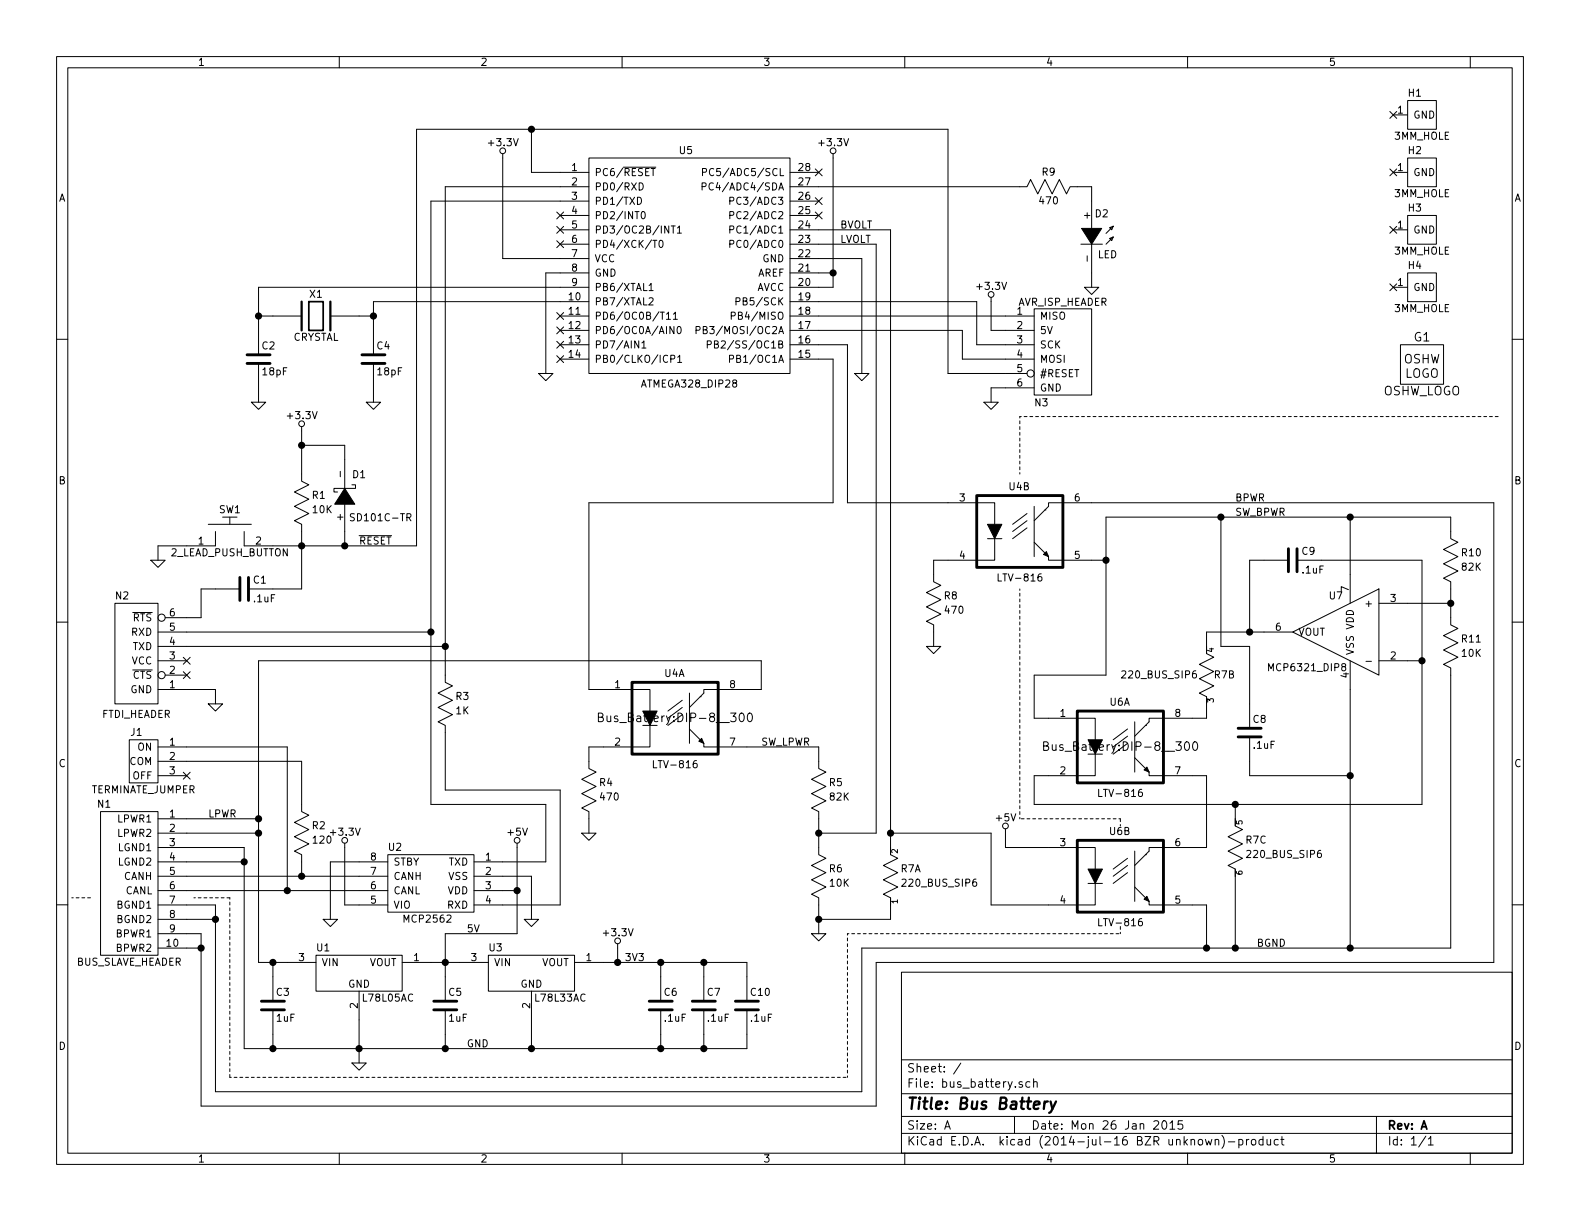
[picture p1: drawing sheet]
EESchema Schematic File Version 2
LIBS:bus_battery
LIBS:power
LIBS:device
LIBS:transistors
LIBS:conn
LIBS:linear
LIBS:regul
LIBS:74xx
LIBS:cmos4000
LIBS:adc-dac
LIBS:memory
LIBS:xilinx
LIBS:special
LIBS:microcontrollers
LIBS:dsp
LIBS:microchip
LIBS:analog_switches
LIBS:motorola
LIBS:texas
LIBS:intel
LIBS:audio
LIBS:interface
LIBS:digital-audio
LIBS:philips
LIBS:display
LIBS:cypress
LIBS:siliconi
LIBS:opto
LIBS:atmel
LIBS:contrib
LIBS:valves
LIBS:bus_battery-cache
EELAYER 25 0
EELAYER END
$Descr A 11000 8500
encoding utf-8
Sheet 1 1
Title "Bus Battery"
Date "Mon 26 Jan 2015"
Rev "A"
Comp ""
Comment1 ""
Comment2 ""
Comment3 ""
Comment4 ""
$EndDescr
$Comp
L 3MM_HOLE H1
U 1 1
P 9900 800
F 0 "H1" H 9850 950 50  0000 C CNN
F 1 "3MM_HOLE" H 9900 650 50  0000 C CNN
F 2 "Bus_Battery:MountingHole_3mm" H 9900 800 60  0001 C CNN
F 3 "" H 9900 800 60  0000 C CNN
	1    9900 800 
	1    0    0    -1  
$EndComp
$Comp
L 3MM_HOLE H2
U 1 1
P 9900 1200
F 0 "H2" H 9850 1350 50  0000 C CNN
F 1 "3MM_HOLE" H 9900 1050 50  0000 C CNN
F 2 "Bus_Battery:MountingHole_3mm" H 9900 1200 60  0001 C CNN
F 3 "" H 9900 1200 60  0000 C CNN
	1    9900 1200
	1    0    0    -1  
$EndComp
$Comp
L 3MM_HOLE H3
U 1 1
P 9900 1600
F 0 "H3" H 9850 1750 50  0000 C CNN
F 1 "3MM_HOLE" H 9900 1450 50  0000 C CNN
F 2 "Bus_Battery:MountingHole_3mm" H 9900 1600 60  0001 C CNN
F 3 "" H 9900 1600 60  0000 C CNN
	1    9900 1600
	1    0    0    -1  
$EndComp
$Comp
L 3MM_HOLE H4
U 1 1
P 9900 2000
F 0 "H4" H 9850 2150 50  0000 C CNN
F 1 "3MM_HOLE" H 9900 1850 50  0000 C CNN
F 2 "Bus_Battery:MountingHole_3mm" H 9900 2000 60  0001 C CNN
F 3 "" H 9900 2000 60  0000 C CNN
	1    9900 2000
	1    0    0    -1  
$EndComp
NoConn ~ 9700 800 
NoConn ~ 9700 1200
NoConn ~ 9700 1600
NoConn ~ 9700 2000
$Comp
L BUS_SLAVE_HEADER N1
U 1 1
P 900 6150
F 0 "N1" H 725 6700 50  0000 C CNN
F 1 "BUS_SLAVE_HEADER" H 900 5600 50  0000 C CNN
F 2 "Bus_Battery:Pin_Header_Straight_2x05_Shrouded" H 900 6150 60  0001 C CNN
F 3 "" H 900 6150 60  0000 C CNN
	1    900  6150
	1    0    0    -1  
$EndComp
$Comp
L MCP2562 U2
U 1 1
P 3000 6200
F 0 "U2" H 2750 6500 50  0000 C CNN
F 1 "MCP2562" H 2975 6000 50  0000 C CNN
F 2 "Bus_Battery:DIP-8__300" H 3050 6200 60  0001 C CNN
F 3 "" H 3050 6200 60  0000 C CNN
	1    3000 6200
	1    0    0    -1  
$EndComp
$Comp
L C_VERT C3
U 1 1
P 1900 7000
F 0 "C3" H 1920 7090 50  0000 L CNN
F 1 "1uF" H 1920 6910 50  0000 L CNN
F 2 "Bus_Battery:Capacitor3MMDiscRM2.5" H 1938 6850 30  0001 C CNN
F 3 "" H 1900 7000 60  0000 C CNN
	1    1900 7000
	1    0    0    -1  
$EndComp
$Comp
L TERMINATE_JUMPER J1
U 1 1
P 1000 5300
F 0 "J1" H 950 5500 50  0000 C CNN
F 1 "TERMINATE_JUMPER" H 1000 5100 50  0000 C CNN
F 2 "Bus_Battery:Pin_Header_Straight_1x03" H 1000 5300 60  0001 C CNN
F 3 "" H 1000 5300 60  0000 C CNN
	1    1000 5300
	1    0    0    -1  
$EndComp
$Comp
L SCHOTTKY_DIODE_VERT D1
U 1 1
P 2400 3450
F 0 "D1" H 2300 3300 50  0000 C CNN
F 1 "SD101C-TR" H 2150 3600 50  0000 C CNN
F 2 "Bus_Battery:Diode_DO-41_SOD81_Horizontal_RM10" H 2400 3450 60  0001 C CNN
F 3 "" H 2400 3450 60  0000 C CNN
	1    2400 3450
	-1   0    0    1   
$EndComp
$Comp
L AVR_ISP_HEADER N3
U 1 1
P 7400 2450
F 0 "N3" H 7250 2800 50  0000 C CNN
F 1 "AVR_ISP_HEADER" H 7400 2100 50  0000 C CNN
F 2 "Bus_Battery:Pin_Header_Straight_2x03" H 7400 2450 60  0001 C CNN
F 3 "" H 7400 2450 60  0000 C CNN
	1    7400 2450
	1    0    0    1   
$EndComp
$Comp
L C_HORIZ C1
U 1 1
P 1700 4100
F 0 "C1" H 1760 4160 50  0000 L CNN
F 1 ".1uF" H 1760 4030 50  0000 L CNN
F 2 "Bus_Battery:Capacitor3MMDiscRM2.5" H 1738 3950 30  0001 C CNN
F 3 "" H 1700 4100 60  0000 C CNN
	1    1700 4100
	1    0    0    -1  
$EndComp
$Comp
L CRYSTAL X1
U 1 1
P 2200 2200
F 0 "X1" H 2200 2350 50  0000 C CNN
F 1 "CRYSTAL" H 2200 2050 50  0000 C CNN
F 2 "Bus_Battery:Crystal_HC49-U_Vertical" H 2200 2200 60  0001 C CNN
F 3 "" H 2200 2200 60  0000 C CNN
	1    2200 2200
	1    0    0    -1  
$EndComp
$Comp
L R_VERT R2
U 1 1
P 2100 5800
F 0 "R2" H 2170 5850 50  0000 L CNN
F 1 "120" H 2170 5750 50  0000 L CNN
F 2 "Bus_Battery:R_HORIZ_300" H 2100 5850 60  0001 C CNN
F 3 "" H 2100 5850 60  0000 C CNN
	1    2100 5800
	1    0    0    -1  
$EndComp
$Comp
L OSHW_LOGO G1
U 1 1
P 9900 2550
F 0 "G1" H 9900 2750 60  0000 C CNN
F 1 "OSHW_LOGO" H 9900 2375 60  0000 C CNN
F 2 "Bus_Battery:OSHW_LOGO_150mil" H 9900 2550 60  0001 C CNN
F 3 "" H 9900 2550 60  0000 C CNN
	1    9900 2550
	1    0    0    -1  
$EndComp
$Comp
L FTDI_HEADER N2
U 1 1
P 950 4750
F 0 "N2" H 850 5350 50  0000 C CNN
F 1 "FTDI_HEADER" H 950 4525 50  0000 C CNN
F 2 "Bus_Battery:Pin_Header_Straight_1x06" H 950 4750 60  0001 C CNN
F 3 "" H 950 4750 60  0000 C CNN
	1    950  4750
	1    0    0    -1  
$EndComp
$Comp
L 2_LEAD_PUSH_BUTTON SW1
U 1 1
P 1600 3800
F 0 "SW1" H 1600 4050 50  0000 C CNN
F 1 "2_LEAD_PUSH_BUTTON" H 1600 3750 50  0000 C CNN
F 2 "Bus_Battery:Button_6.5MM" H 1600 3800 60  0001 C CNN
F 3 "" H 1600 3800 60  0000 C CNN
	1    1600 3800
	1    0    0    -1  
$EndComp
$Comp
L OPTO_ISOLATOR U6
U 1 1
P 7800 5200
F 0 "U6" H 7795 5510 50  0000 C CNN
F 1 "LTV-816" H 7800 4875 50  0000 C CNN
F 2 "Bus_Battery:DIP-8__300" H 7800 5200 60  0000 C CNN
F 3 "" H 7800 5200 60  0000 C CNN
	1    7800 5200
	1    0    0    -1  
$EndComp
$Comp
L REGULATOR_321 U1
U 1 1
P 2500 6700
F 0 "U1" H 2250 6800 50  0000 C CNN
F 1 "L78L05AC" H 2700 6450 50  0000 C CNN
F 2 "Bus_Battery:TO92_123" H 2500 6700 60  0001 C CNN
F 3 "" H 2500 6700 60  0000 C CNN
	1    2500 6700
	1    0    0    -1  
$EndComp
$Comp
L C_VERT C5
U 1 1
P 3100 7000
F 0 "C5" H 3120 7090 50  0000 L CNN
F 1 "1uF" H 3120 6910 50  0000 L CNN
F 2 "Bus_Battery:Capacitor3MMDiscRM2.5" H 3138 6850 30  0001 C CNN
F 3 "" H 3100 7000 60  0000 C CNN
	1    3100 7000
	1    0    0    -1  
$EndComp
$Comp
L GND #PWR01
U 1 1
P 2500 7400
F 0 "#PWR01" H 2500 7400 30  0001 C CNN
F 1 "GND" H 2500 7330 30  0001 C CNN
F 2 "" H 2500 7400 60  0000 C CNN
F 3 "" H 2500 7400 60  0000 C CNN
	1    2500 7400
	1    0    0    -1  
$EndComp
$Comp
L GND #PWR02
U 1 1
P 3700 6400
F 0 "#PWR02" H 3700 6400 30  0001 C CNN
F 1 "GND" H 3700 6330 30  0001 C CNN
F 2 "" H 3700 6400 60  0000 C CNN
F 3 "" H 3700 6400 60  0000 C CNN
	1    3700 6400
	1    0    0    -1  
$EndComp
$Comp
L GND #PWR03
U 1 1
P 2300 6400
F 0 "#PWR03" H 2300 6400 30  0001 C CNN
F 1 "GND" H 2300 6330 30  0001 C CNN
F 2 "" H 2300 6400 60  0000 C CNN
F 3 "" H 2300 6400 60  0000 C CNN
	1    2300 6400
	1    0    0    -1  
$EndComp
NoConn ~ 1300 5400
$Comp
L GND #PWR04
U 1 1
P 1500 4900
F 0 "#PWR04" H 1500 4900 30  0001 C CNN
F 1 "GND" H 1500 4830 30  0001 C CNN
F 2 "" H 1500 4900 60  0000 C CNN
F 3 "" H 1500 4900 60  0000 C CNN
	1    1500 4900
	1    0    0    -1  
$EndComp
NoConn ~ 1300 4700
NoConn ~ 1300 4600
$Comp
L R_VERT R1
U 1 1
P 2100 3500
F 0 "R1" H 2170 3550 50  0000 L CNN
F 1 "10K" H 2170 3450 50  0000 L CNN
F 2 "Bus_Battery:R_HORIZ_300" H 2100 3550 60  0001 C CNN
F 3 "" H 2100 3550 60  0000 C CNN
	1    2100 3500
	1    0    0    -1  
$EndComp
$Comp
L GND #PWR05
U 1 1
P 1100 3900
F 0 "#PWR05" H 1100 3900 30  0001 C CNN
F 1 "GND" H 1100 3830 30  0001 C CNN
F 2 "" H 1100 3900 60  0000 C CNN
F 3 "" H 1100 3900 60  0000 C CNN
	1    1100 3900
	1    0    0    -1  
$EndComp
$Comp
L GND #PWR06
U 1 1
P 3800 2600
F 0 "#PWR06" H 3800 2600 30  0001 C CNN
F 1 "GND" H 3800 2530 30  0001 C CNN
F 2 "" H 3800 2600 60  0000 C CNN
F 3 "" H 3800 2600 60  0000 C CNN
	1    3800 2600
	1    0    0    -1  
$EndComp
$Comp
L GND #PWR07
U 1 1
P 6000 2600
F 0 "#PWR07" H 6000 2600 30  0001 C CNN
F 1 "GND" H 6000 2530 30  0001 C CNN
F 2 "" H 6000 2600 60  0000 C CNN
F 3 "" H 6000 2600 60  0000 C CNN
	1    6000 2600
	1    0    0    -1  
$EndComp
$Comp
L R_HORIZ R9
U 1 1
P 7300 1300
F 0 "R9" H 7300 1400 50  0000 C CNN
F 1 "470" H 7300 1200 50  0000 C CNN
F 2 "Bus_Battery:R_HORIZ_300" H 7325 1300 60  0001 C CNN
F 3 "" H 7325 1300 60  0000 C CNN
	1    7300 1300
	1    0    0    -1  
$EndComp
$Comp
L LED D2
U 1 1
P 7600 1650
F 0 "D2" H 7670 1810 50  0000 C CNN
F 1 "LED" H 7710 1525 50  0000 C CNN
F 2 "Bus_Battery:T1_LED" H 7600 1650 60  0001 C CNN
F 3 "" H 7600 1650 60  0000 C CNN
	1    7600 1650
	1    0    0    -1  
$EndComp
$Comp
L GND #PWR08
U 1 1
P 7600 2000
F 0 "#PWR08" H 7600 2000 30  0001 C CNN
F 1 "GND" H 7600 1930 30  0001 C CNN
F 2 "" H 7600 2000 60  0000 C CNN
F 3 "" H 7600 2000 60  0000 C CNN
	1    7600 2000
	1    0    0    -1  
$EndComp
$Comp
L C_VERT C4
U 1 1
P 2600 2500
F 0 "C4" H 2620 2590 50  0000 L CNN
F 1 "18pF" H 2620 2410 50  0000 L CNN
F 2 "Bus_Battery:Capacitor3MMDiscRM2.5" H 2638 2350 30  0001 C CNN
F 3 "" H 2600 2500 60  0000 C CNN
	1    2600 2500
	1    0    0    -1  
$EndComp
$Comp
L C_VERT C2
U 1 1
P 1800 2500
F 0 "C2" H 1820 2590 50  0000 L CNN
F 1 "18pF" H 1820 2410 50  0000 L CNN
F 2 "Bus_Battery:Capacitor3MMDiscRM2.5" H 1838 2350 30  0001 C CNN
F 3 "" H 1800 2500 60  0000 C CNN
	1    1800 2500
	1    0    0    -1  
$EndComp
$Comp
L GND #PWR09
U 1 1
P 2600 2800
F 0 "#PWR09" H 2600 2800 30  0001 C CNN
F 1 "GND" H 2600 2730 30  0001 C CNN
F 2 "" H 2600 2800 60  0000 C CNN
F 3 "" H 2600 2800 60  0000 C CNN
	1    2600 2800
	1    0    0    -1  
$EndComp
$Comp
L GND #PWR010
U 1 1
P 1800 2800
F 0 "#PWR010" H 1800 2800 30  0001 C CNN
F 1 "GND" H 1800 2730 30  0001 C CNN
F 2 "" H 1800 2800 60  0000 C CNN
F 3 "" H 1800 2800 60  0000 C CNN
	1    1800 2800
	1    0    0    -1  
$EndComp
$Comp
L GND #PWR011
U 1 1
P 6900 2800
F 0 "#PWR011" H 6900 2800 30  0001 C CNN
F 1 "GND" H 6900 2730 30  0001 C CNN
F 2 "" H 6900 2800 60  0000 C CNN
F 3 "" H 6900 2800 60  0000 C CNN
	1    6900 2800
	1    0    0    -1  
$EndComp
NoConn ~ 3900 1500
NoConn ~ 3900 1600
NoConn ~ 3900 1700
NoConn ~ 3900 2200
NoConn ~ 3900 2300
NoConn ~ 3900 2400
NoConn ~ 3900 2500
NoConn ~ 5700 1500
NoConn ~ 5700 1400
NoConn ~ 5700 1200
$Comp
L C_VERT C6
U 1 1
P 4600 7000
F 0 "C6" H 4620 7090 50  0000 L CNN
F 1 ".1uF" H 4620 6910 50  0000 L CNN
F 2 "Bus_Battery:Capacitor3MMDiscRM2.5" H 4638 6850 30  0001 C CNN
F 3 "" H 4600 7000 60  0000 C CNN
	1    4600 7000
	1    0    0    -1  
$EndComp
$Comp
L C_VERT C7
U 1 1
P 4900 7000
F 0 "C7" H 4920 7090 50  0000 L CNN
F 1 ".1uF" H 4920 6910 50  0000 L CNN
F 2 "Bus_Battery:Capacitor3MMDiscRM2.5" H 4938 6850 30  0001 C CNN
F 3 "" H 4900 7000 60  0000 C CNN
	1    4900 7000
	1    0    0    -1  
$EndComp
Text Label 3250 7300 0    50   ~ 0
GND
Text Label 1450 5700 0    50   ~ 0
LPWR
$Comp
L +3.3V #PWR012
U 1 1
P 3500 1100
F 0 "#PWR012" H 3500 1190 20  0001 C CNN
F 1 "+3.3V" H 3500 1205 50  0000 C CNN
F 2 "" H 3500 1100 60  0000 C CNN
F 3 "" H 3500 1100 60  0000 C CNN
	1    3500 1100
	1    0    0    -1  
$EndComp
$Comp
L +3.3V #PWR013
U 1 1
P 5800 1100
F 0 "#PWR013" H 5800 1190 20  0001 C CNN
F 1 "+3.3V" H 5800 1205 50  0000 C CNN
F 2 "" H 5800 1100 60  0000 C CNN
F 3 "" H 5800 1100 60  0000 C CNN
	1    5800 1100
	1    0    0    -1  
$EndComp
$Comp
L +3.3V #PWR014
U 1 1
P 6900 2100
F 0 "#PWR014" H 6900 2190 20  0001 C CNN
F 1 "+3.3V" H 6900 2205 50  0000 C CNN
F 2 "" H 6900 2100 60  0000 C CNN
F 3 "" H 6900 2100 60  0000 C CNN
	1    6900 2100
	1    0    0    -1  
$EndComp
$Comp
L REGULATOR_321 U3
U 1 1
P 3700 6700
F 0 "U3" H 3450 6800 50  0000 C CNN
F 1 "L78L33AC" H 3900 6450 50  0000 C CNN
F 2 "Bus_Battery:TO92_123" H 3700 6700 60  0001 C CNN
F 3 "" H 3700 6700 60  0000 C CNN
	1    3700 6700
	1    0    0    -1  
$EndComp
$Comp
L +3.3V #PWR015
U 1 1
P 2400 5900
F 0 "#PWR015" H 2400 5990 20  0001 C CNN
F 1 "+3.3V" H 2400 6005 50  0000 C CNN
F 2 "" H 2400 5900 60  0000 C CNN
F 3 "" H 2400 5900 60  0000 C CNN
	1    2400 5900
	1    0    0    -1  
$EndComp
$Comp
L +3.3V #PWR016
U 1 1
P 4300 6600
F 0 "#PWR016" H 4300 6690 20  0001 C CNN
F 1 "+3.3V" H 4300 6705 50  0000 C CNN
F 2 "" H 4300 6600 60  0000 C CNN
F 3 "" H 4300 6600 60  0000 C CNN
	1    4300 6600
	1    0    0    -1  
$EndComp
Text Label 4350 6700 0    50   ~ 0
3V3
Text Label 3250 6500 0    50   ~ 0
5V
$Comp
L +3.3V #PWR017
U 1 1
P 2100 3000
F 0 "#PWR017" H 2100 3090 20  0001 C CNN
F 1 "+3.3V" H 2100 3105 50  0000 C CNN
F 2 "" H 2100 3000 60  0000 C CNN
F 3 "" H 2100 3000 60  0000 C CNN
	1    2100 3000
	1    0    0    -1  
$EndComp
Text Label 2500 3800 0    50   ~ 0
~RESET
$Comp
L R_VERT R3
U 1 1
P 3100 4900
F 0 "R3" H 3170 4950 50  0000 L CNN
F 1 "1K" H 3170 4850 50  0000 L CNN
F 2 "Bus_Battery:R_HORIZ_300" H 3100 4950 60  0001 C CNN
F 3 "" H 3100 4950 60  0000 C CNN
	1    3100 4900
	1    0    0    -1  
$EndComp
$Comp
L MCP6321_DIP8 U7
U 1 1
P 9300 4400
F 0 "U7" H 9300 4650 50  0000 C CNN
F 1 "MCP6321_DIP8" H 9500 4150 50  0000 C CNN
F 2 "Bus_Battery:DIP-8__300" H 9300 4400 60  0001 C CNN
F 3 "" H 9300 4400 60  0000 C CNN
	1    9300 4400
	-1   0    0    -1  
$EndComp
$Comp
L OPTO_ISOLATOR U6
U 2 1
P 7800 6100
F 0 "U6" H 7795 6410 50  0000 C CNN
F 1 "LTV-816" H 7800 5775 50  0000 C CNN
F 2 "Bus_Battery:DIP-8__300" H 7800 6100 60  0001 C CNN
F 3 "" H 7800 6100 60  0000 C CNN
	2    7800 6100
	1    0    0    -1  
$EndComp
$Comp
L R_VERT R11
U 1 1
P 10100 4500
F 0 "R11" H 10170 4550 50  0000 L CNN
F 1 "10K" H 10170 4450 50  0000 L CNN
F 2 "Bus_Battery:R_HORIZ_300" H 10100 4550 60  0001 C CNN
F 3 "" H 10100 4550 60  0000 C CNN
	1    10100 4500
	1    0    0    -1  
$EndComp
$Comp
L R_VERT R10
U 1 1
P 10100 3900
F 0 "R10" H 10170 3950 50  0000 L CNN
F 1 "82K" H 10170 3850 50  0000 L CNN
F 2 "Bus_Battery:R_HORIZ_300" H 10100 3950 60  0001 C CNN
F 3 "" H 10100 3950 60  0000 C CNN
	1    10100 3900
	1    0    0    -1  
$EndComp
$Comp
L +5V #PWR018
U 1 1
P 7000 5800
F 0 "#PWR018" H 7000 5890 20  0001 C CNN
F 1 "+5V" H 7000 5905 50  0000 C CNN
F 2 "" H 7000 5800 60  0000 C CNN
F 3 "" H 7000 5800 60  0000 C CNN
	1    7000 5800
	1    0    0    -1  
$EndComp
$Comp
L OPTO_ISOLATOR U4
U 2 1
P 7100 3700
F 0 "U4" H 7095 4010 50  0000 C CNN
F 1 "LTV-816" H 7100 3375 50  0000 C CNN
F 2 "Bus_Battery:DIP-8__300" H 7100 3700 60  0001 C CNN
F 3 "" H 7100 3700 60  0000 C CNN
	2    7100 3700
	1    0    0    -1  
$EndComp
Text Label 8750 6600 0    50   ~ 0
BGND
Text Label 8600 3500 0    50   ~ 0
BPWR
$Comp
L R_VERT R8
U 1 1
P 6500 4200
F 0 "R8" H 6570 4250 50  0000 L CNN
F 1 "470" H 6570 4150 50  0000 L CNN
F 2 "Bus_Battery:R_HORIZ_300" H 6500 4250 60  0001 C CNN
F 3 "" H 6500 4250 60  0000 C CNN
	1    6500 4200
	1    0    0    -1  
$EndComp
$Comp
L GND #PWR019
U 1 1
P 6500 4500
F 0 "#PWR019" H 6500 4500 30  0001 C CNN
F 1 "GND" H 6500 4430 30  0001 C CNN
F 2 "" H 6500 4500 60  0000 C CNN
F 3 "" H 6500 4500 60  0000 C CNN
	1    6500 4500
	1    0    0    -1  
$EndComp
$Comp
L R_VERT R5
U 1 1
P 5700 5500
F 0 "R5" H 5770 5550 50  0000 L CNN
F 1 "82K" H 5770 5450 50  0000 L CNN
F 2 "Bus_Battery:R_HORIZ_300" H 5700 5550 60  0001 C CNN
F 3 "" H 5700 5550 60  0000 C CNN
	1    5700 5500
	1    0    0    -1  
$EndComp
$Comp
L OPTO_ISOLATOR U4
U 1 1
P 4700 5000
F 0 "U4" H 4695 5310 50  0000 C CNN
F 1 "LTV-816" H 4700 4675 50  0000 C CNN
F 2 "Bus_Battery:DIP-8__300" H 4700 5000 60  0000 C CNN
F 3 "" H 4700 5000 60  0000 C CNN
	1    4700 5000
	1    0    0    -1  
$EndComp
$Comp
L R_VERT R4
U 1 1
P 4100 5500
F 0 "R4" H 4170 5550 50  0000 L CNN
F 1 "470" H 4170 5450 50  0000 L CNN
F 2 "Bus_Battery:R_HORIZ_300" H 4100 5550 60  0001 C CNN
F 3 "" H 4100 5550 60  0000 C CNN
	1    4100 5500
	1    0    0    -1  
$EndComp
$Comp
L GND #PWR020
U 1 1
P 4100 5800
F 0 "#PWR020" H 4100 5800 30  0001 C CNN
F 1 "GND" H 4100 5730 30  0001 C CNN
F 2 "" H 4100 5800 60  0000 C CNN
F 3 "" H 4100 5800 60  0000 C CNN
	1    4100 5800
	1    0    0    -1  
$EndComp
$Comp
L R_VERT R6
U 1 1
P 5700 6100
F 0 "R6" H 5770 6150 50  0000 L CNN
F 1 "10K" H 5770 6050 50  0000 L CNN
F 2 "Bus_Battery:R_HORIZ_300" H 5700 6150 60  0001 C CNN
F 3 "" H 5700 6150 60  0000 C CNN
	1    5700 6100
	1    0    0    -1  
$EndComp
$Comp
L GND #PWR021
U 1 1
P 5700 6500
F 0 "#PWR021" H 5700 6500 30  0001 C CNN
F 1 "GND" H 5700 6430 30  0001 C CNN
F 2 "" H 5700 6500 60  0000 C CNN
F 3 "" H 5700 6500 60  0000 C CNN
	1    5700 6500
	1    0    0    -1  
$EndComp
$Comp
L +5V #PWR022
U 1 1
P 3600 5900
F 0 "#PWR022" H 3600 5990 20  0001 C CNN
F 1 "+5V" H 3600 6005 50  0000 C CNN
F 2 "" H 3600 5900 60  0000 C CNN
F 3 "" H 3600 5900 60  0000 C CNN
	1    3600 5900
	1    0    0    -1  
$EndComp
$Comp
L ATMEGA328_DIP28 U5
U 1 1
P 4800 1850
F 0 "U5" H 4775 2650 50  0000 C CNN
F 1 "ATMEGA328_DIP28" H 4800 1025 50  0000 C CNN
F 2 "Bus_Battery:DIP-28__300" H 4800 1850 60  0001 C CNN
F 3 "" H 4800 1850 60  0000 C CNN
	1    4800 1850
	1    0    0    -1  
$EndComp
Text Label 5850 1600 0    50   ~ 0
BVOLT
Text Label 5850 1700 0    50   ~ 0
LVOLT
Text Label 8600 3600 0    50   ~ 0
SW_BPWR
Text Label 5300 5200 0    50   ~ 0
SW_LPWR
$Comp
L C_VERT C8
U 1 1
P 8700 5100
F 0 "C8" H 8720 5190 50  0000 L CNN
F 1 ".1uF" H 8720 5010 50  0000 L CNN
F 2 "Bus_Battery:Capacitor3MMDiscRM2.5" H 8738 4950 30  0001 C CNN
F 3 "" H 8700 5100 60  0000 C CNN
	1    8700 5100
	1    0    0    -1  
$EndComp
$Comp
L R_VERT_ISO_SIP6 R7
U 1 1
P 6200 6100
F 0 "R7" H 6270 6150 50  0000 L CNN
F 1 "220_BUS_SIP6" H 6270 6050 50  0000 L CNN
F 2 "Bus_Battery:Pin_Header_Straight_1x06" H 6200 6150 60  0001 C CNN
F 3 "" H 6200 6150 60  0000 C CNN
	1    6200 6100
	1    0    0    -1  
$EndComp
$Comp
L R_VERT_ISO_SIP6 R7
U 2 1
P 8400 4700
F 0 "R7" H 8450 4700 50  0000 L CNN
F 1 "220_BUS_SIP6" H 7800 4700 50  0000 L CNN
F 2 "Bus_Battery:Pin_Header_Straight_1x06" H 8400 4750 60  0001 C CNN
F 3 "" H 8400 4750 60  0000 C CNN
	2    8400 4700
	1    0    0    -1  
$EndComp
$Comp
L R_VERT_ISO_SIP6 R7
U 3 1
P 8600 5900
F 0 "R7" H 8670 5950 50  0000 L CNN
F 1 "220_BUS_SIP6" H 8670 5850 50  0000 L CNN
F 2 "Bus_Battery:Pin_Header_Straight_1x06" H 8600 5950 60  0001 C CNN
F 3 "" H 8600 5950 60  0000 C CNN
	3    8600 5900
	1    0    0    -1  
$EndComp
Wire Wire Line
	1900 6800 1900 6700
Wire Wire Line
	1800 6700 2000 6700
Wire Wire Line
	4200 6700 5200 6700
Wire Wire Line
	3100 7300 3100 7200
Wire Wire Line
	1700 7300 5200 7300
Wire Wire Line
	2500 7100 2500 7400
Wire Wire Line
	1900 7200 1900 7300
Connection ~ 2500 7300
Wire Wire Line
	1300 6000 1700 6000
Wire Wire Line
	1700 5900 1700 7300
Connection ~ 1900 7300
Wire Wire Line
	1300 5900 1700 5900
Connection ~ 1700 6000
Wire Wire Line
	1800 5800 1300 5800
Connection ~ 1900 6700
Wire Wire Line
	1300 5700 1800 5700
Connection ~ 1800 5800
Wire Wire Line
	1300 6100 2500 6100
Wire Wire Line
	1300 6200 2500 6200
Wire Wire Line
	3500 6200 3600 6200
Wire Wire Line
	3500 6100 3700 6100
Wire Wire Line
	3700 6100 3700 6400
Wire Wire Line
	2500 6300 2400 6300
Wire Wire Line
	2400 6300 2400 5900
Wire Wire Line
	2500 6000 2300 6000
Wire Wire Line
	2300 6000 2300 6400
Wire Wire Line
	1300 6400 1500 6400
Wire Wire Line
	1500 6300 1500 7600
Wire Wire Line
	1500 6300 1300 6300
Wire Wire Line
	1300 6600 1400 6600
Wire Wire Line
	1400 6500 1400 7700
Wire Wire Line
	1400 6500 1300 6500
Wire Wire Line
	2000 6200 2000 5200
Wire Wire Line
	2000 5200 1300 5200
Connection ~ 2000 6200
Wire Wire Line
	2100 6000 2100 6100
Connection ~ 2100 6100
Wire Wire Line
	2100 5600 2100 5300
Wire Wire Line
	2100 5300 1300 5300
Wire Wire Line
	3500 6000 3800 6000
Wire Wire Line
	3500 6300 3900 6300
Wire Wire Line
	1300 4800 1500 4800
Wire Wire Line
	1500 4800 1500 4900
Wire Wire Line
	3900 1800 3500 1800
Wire Wire Line
	3500 1800 3500 1100
Wire Wire Line
	3900 1900 3800 1900
Wire Wire Line
	3800 1900 3800 2600
Wire Wire Line
	5700 1800 6000 1800
Wire Wire Line
	6000 1800 6000 2600
Wire Wire Line
	5800 2000 5700 2000
Wire Wire Line
	5800 1100 5800 2000
Wire Wire Line
	5800 1900 5700 1900
Connection ~ 5800 1900
Wire Wire Line
	5700 1300 7100 1300
Wire Wire Line
	7500 1300 7600 1300
Wire Wire Line
	7600 1300 7600 1400
Wire Wire Line
	7600 1900 7600 2000
Wire Wire Line
	1800 2000 1800 2300
Wire Wire Line
	1800 2200 1900 2200
Wire Wire Line
	2500 2200 2600 2200
Wire Wire Line
	2600 2100 2600 2300
Wire Wire Line
	3900 2000 1800 2000
Connection ~ 1800 2200
Wire Wire Line
	2600 2100 3900 2100
Connection ~ 2600 2200
Wire Wire Line
	1800 2800 1800 2700
Wire Wire Line
	2600 2800 2600 2700
Wire Wire Line
	5700 2200 7000 2200
Wire Wire Line
	7000 2500 6700 2500
Wire Wire Line
	6700 2500 6700 2300
Wire Wire Line
	6700 2300 5700 2300
Wire Wire Line
	7000 2400 6800 2400
Wire Wire Line
	6800 2400 6800 2100
Wire Wire Line
	6800 2100 5700 2100
Wire Wire Line
	7000 2700 6900 2700
Wire Wire Line
	6900 2700 6900 2800
Wire Wire Line
	3900 1200 3700 1200
Wire Wire Line
	3700 1200 3700 900 
Wire Wire Line
	6600 900  6600 2600
Wire Wire Line
	6600 2600 7000 2600
Connection ~ 3700 900 
Wire Wire Line
	7000 2300 6900 2300
Wire Wire Line
	6900 2300 6900 2100
Wire Wire Line
	1300 3800 1100 3800
Wire Wire Line
	1100 3800 1100 3900
Wire Wire Line
	4600 6700 4600 6800
Wire Wire Line
	4900 6700 4900 6800
Connection ~ 4600 6700
Wire Wire Line
	4600 7300 4600 7200
Connection ~ 3100 7300
Wire Wire Line
	4900 7300 4900 7200
Connection ~ 4600 7300
Wire Wire Line
	3100 6500 3100 6800
Wire Wire Line
	3000 6700 3200 6700
Wire Wire Line
	3600 6500 3100 6500
Wire Wire Line
	3600 5900 3600 6500
Connection ~ 3100 6700
Wire Wire Line
	3700 7300 3700 7100
Connection ~ 3700 7300
Wire Wire Line
	4300 6600 4300 6700
Connection ~ 4300 6700
Wire Wire Line
	1300 4300 1400 4300
Wire Wire Line
	1400 4300 1400 4100
Wire Wire Line
	1400 4100 1500 4100
Wire Wire Line
	1900 3800 2900 3800
Wire Wire Line
	2100 3700 2100 4100
Wire Wire Line
	2100 4100 1900 4100
Connection ~ 2100 3800
Wire Wire Line
	2400 3200 2400 3100
Wire Wire Line
	2400 3100 2100 3100
Wire Wire Line
	2100 3000 2100 3300
Wire Wire Line
	2400 3800 2400 3700
Connection ~ 2100 3100
Wire Wire Line
	2900 900  6600 900 
Connection ~ 2400 3800
Wire Wire Line
	1300 4400 3000 4400
Wire Wire Line
	3000 1400 3900 1400
Wire Wire Line
	3900 1300 3100 1300
Wire Wire Line
	3100 4500 1300 4500
Wire Wire Line
	3900 6300 3900 5500
Wire Wire Line
	3900 5500 3100 5500
Wire Wire Line
	3100 5500 3100 5100
Connection ~ 3100 4500
Wire Wire Line
	3800 6000 3800 5600
Wire Wire Line
	3800 5600 3000 5600
Connection ~ 3000 4400
Wire Wire Line
	8300 5400 8400 5400
Wire Wire Line
	8400 5400 8400 5900
Wire Wire Line
	8400 5900 8300 5900
Wire Wire Line
	8300 5000 8400 5000
Wire Wire Line
	8400 5000 8400 4900
Wire Wire Line
	8400 4500 8400 4400
Wire Wire Line
	8400 4400 8800 4400
Wire Wire Line
	7300 5400 7200 5400
Wire Wire Line
	7200 5400 7200 5600
Wire Wire Line
	7200 5600 9900 5600
Wire Wire Line
	8600 5600 8600 5700
Wire Wire Line
	8600 6600 8600 6100
Wire Wire Line
	9400 6600 9400 4800
Connection ~ 8600 6600
Wire Wire Line
	9900 4600 9800 4600
Connection ~ 8600 5600
Wire Wire Line
	7300 6300 6900 6300
Wire Wire Line
	7300 5900 7000 5900
Wire Wire Line
	7000 5900 7000 5800
Wire Wire Line
	2900 3800 2900 900 
Wire Wire Line
	3000 5600 3000 1400
Wire Wire Line
	3100 1300 3100 4700
Wire Wire Line
	1500 7600 6000 7600
Connection ~ 8400 6600
Connection ~ 1500 6400
Connection ~ 1400 6600
Wire Wire Line
	1400 7700 6100 7700
Wire Wire Line
	10100 3600 10100 3700
Wire Wire Line
	9800 4200 10100 4200
Wire Wire Line
	10100 4100 10100 4300
Connection ~ 10100 4200
Wire Wire Line
	10100 6600 10100 4700
Connection ~ 9400 6600
Wire Notes Line
	500  6250 650  6250
Wire Notes Line
	1350 6250 1600 6250
Wire Notes Line
	1600 6250 1600 7500
Wire Notes Line
	1600 7500 5900 7500
Wire Wire Line
	6000 7600 6000 6600
Wire Wire Line
	6000 6600 10100 6600
Wire Wire Line
	6100 7700 6100 6700
Wire Wire Line
	6100 6700 10400 6700
Wire Wire Line
	10400 6700 10400 3500
Wire Wire Line
	8300 6300 8400 6300
Wire Wire Line
	8400 6300 8400 6600
Wire Notes Line
	5900 7500 5900 6500
Wire Notes Line
	5900 6500 7800 6500
Wire Notes Line
	7800 6500 7800 6450
Wire Notes Line
	7800 5750 7800 5700
Wire Notes Line
	7800 5700 7100 5700
Wire Notes Line
	7100 2900 10450 2900
Wire Wire Line
	7700 3600 10100 3600
Wire Wire Line
	10400 3500 7600 3500
Wire Notes Line
	7100 5700 7100 4100
Wire Notes Line
	7100 2900 7100 3300
Wire Wire Line
	7300 5000 7200 5000
Wire Wire Line
	7200 5000 7200 4700
Wire Wire Line
	7200 4700 7700 4700
Wire Wire Line
	7700 4700 7700 3600
Connection ~ 7700 3900
Wire Wire Line
	6600 3900 6500 3900
Wire Wire Line
	6500 3900 6500 4000
Wire Wire Line
	6500 4500 6500 4400
Wire Wire Line
	4100 5700 4100 5800
Wire Wire Line
	4100 5300 4100 5200
Wire Wire Line
	4100 5200 4200 5200
Wire Wire Line
	5200 5200 5700 5200
Wire Wire Line
	5700 5200 5700 5300
Wire Wire Line
	5700 5700 5700 5900
Wire Wire Line
	5700 6300 5700 6500
Wire Wire Line
	5200 4800 5300 4800
Wire Wire Line
	5300 4800 5300 4600
Connection ~ 1800 5700
Wire Wire Line
	1800 4600 1800 6700
Wire Wire Line
	5300 4600 1800 4600
Connection ~ 3600 6200
Wire Wire Line
	5700 6400 6200 6400
Wire Wire Line
	6200 6400 6200 6300
Connection ~ 5700 6400
Wire Wire Line
	6200 1600 6200 5900
Wire Wire Line
	6200 5800 6900 5800
Wire Wire Line
	6900 5800 6900 6300
Wire Wire Line
	5800 3500 5800 2500
Wire Wire Line
	5800 2500 5700 2500
Wire Wire Line
	4200 4800 4100 4800
Wire Wire Line
	4100 4800 4100 3500
Wire Wire Line
	4100 3500 5800 3500
Wire Wire Line
	6600 3500 5900 3500
Wire Wire Line
	5900 3500 5900 2400
Wire Wire Line
	5900 2400 5700 2400
Wire Wire Line
	5700 5800 6100 5800
Wire Wire Line
	6100 5800 6100 1700
Wire Wire Line
	6100 1700 5700 1700
Connection ~ 5700 5800
Wire Wire Line
	6200 1600 5700 1600
Connection ~ 6200 5800
Wire Wire Line
	8700 5300 8700 5400
Wire Wire Line
	8700 5400 9400 5400
Connection ~ 9400 5400
Connection ~ 9400 3600
Wire Wire Line
	9400 4000 9400 3600
Wire Wire Line
	8700 4900 8700 4500
Wire Wire Line
	8700 4500 8500 4500
Wire Wire Line
	8500 4500 8500 3600
Connection ~ 8500 3600
Wire Wire Line
	7600 3900 7700 3900
Wire Wire Line
	8700 3900 8700 4400
Connection ~ 8700 4400
Connection ~ 9900 4600
$Comp
L C_HORIZ C9
U 1 1
P 9000 3900
F 0 "C9" H 9060 3960 50  0000 L CNN
F 1 ".1uF" H 9060 3830 50  0000 L CNN
F 2 "Bus_Battery:Capacitor3MMDiscRM2.5" H 9038 3750 30  0001 C CNN
F 3 "" H 9000 3900 60  0000 C CNN
	1    9000 3900
	1    0    0    -1  
$EndComp
Wire Wire Line
	8700 3900 8800 3900
Wire Wire Line
	9200 3900 9900 3900
Wire Wire Line
	9900 3900 9900 5600
$Comp
L C_VERT C10
U 1 1
P 5200 7000
F 0 "C10" H 5220 7090 50  0000 L CNN
F 1 ".1uF" H 5220 6910 50  0000 L CNN
F 2 "Bus_Battery:Capacitor3MMDiscRM2.5" H 5238 6850 30  0001 C CNN
F 3 "" H 5200 7000 60  0000 C CNN
	1    5200 7000
	1    0    0    -1  
$EndComp
Wire Wire Line
	5200 6700 5200 6800
Connection ~ 4900 6700
Wire Wire Line
	5200 7300 5200 7200
Connection ~ 4900 7300
$EndSCHEMATC
